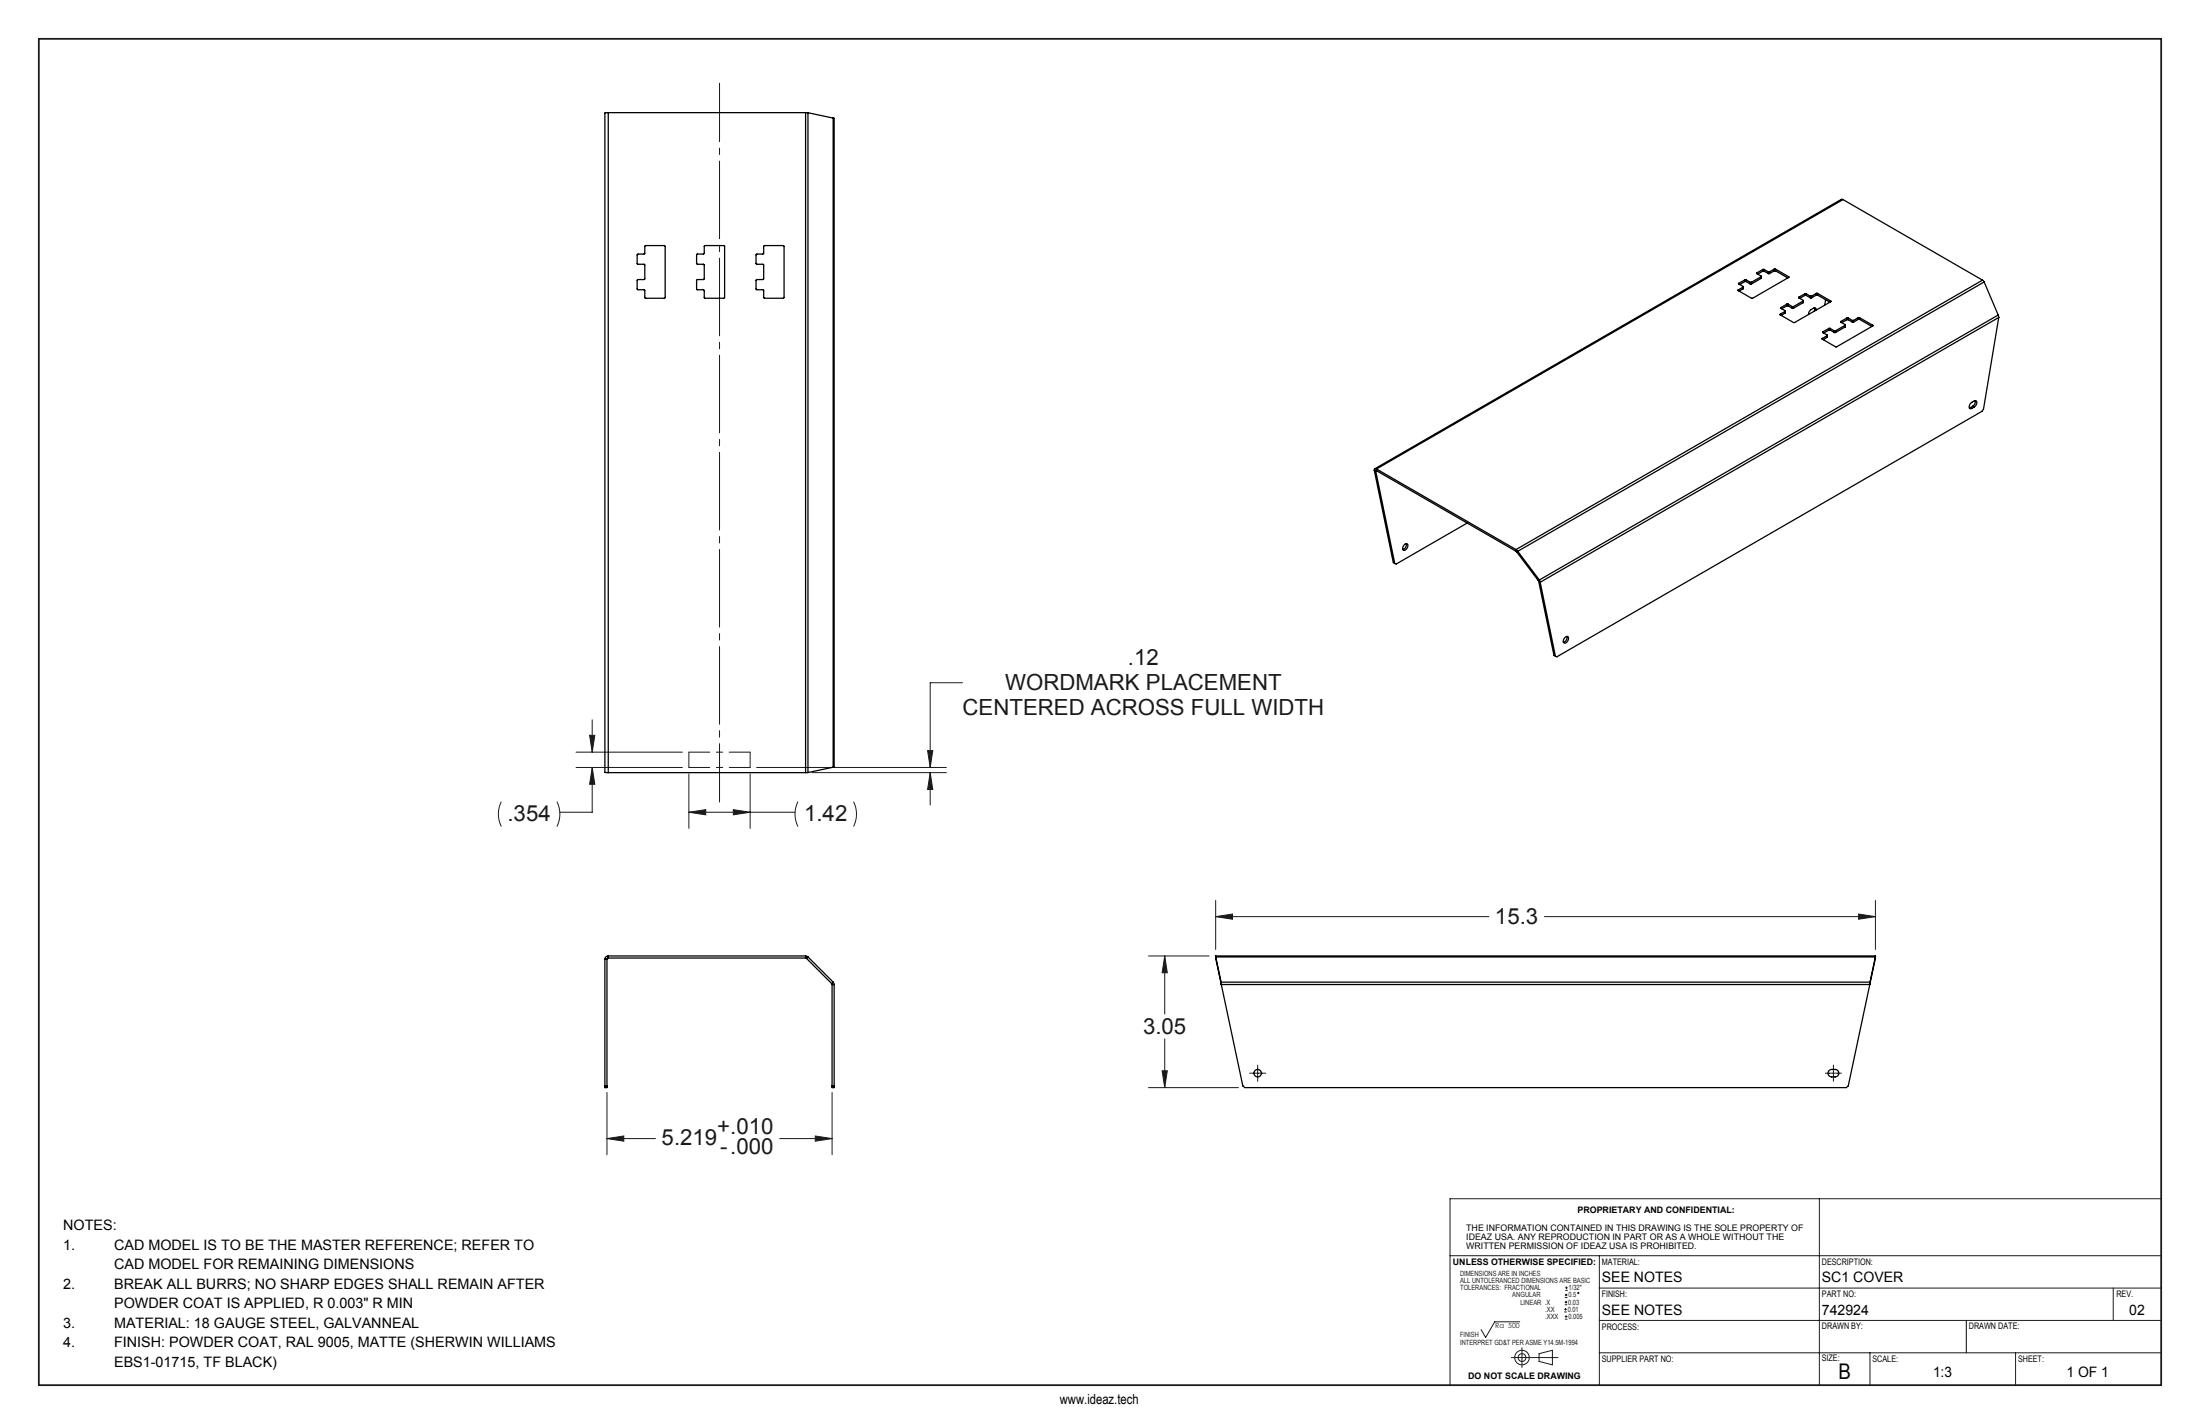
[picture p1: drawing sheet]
<svg xmlns="http://www.w3.org/2000/svg" width="432mm" height="279mm" viewBox="0 0 432 279" stroke-linecap="round" stroke-linejoin="round" font-family="sans-serif">
<g fill="none" stroke="#191924" stroke-width=".2">
<path d="M188.9 134h-6.3v16.6M98.4 157.3a5.4 5.4 0 0 0 0 4.9M109.3 157.3a5.4 5.4 0 0 1 0 4.9M113.1 150.6h20.8M113.1 147.6h20.8M115.7 144.3h1l-.5 3.3zM116.2 150.6v8.8h-6.3M116.2 141.2v6.4M116.2 150.6l.5 3.3h-1zM135.2 159.4l3.3-.5v1zM135.2 159.4h20.8M135.2 151.9v10.6"/>
<path d="M143.9 158.9l3.3 .5-3.3 .5zM147.2 151.9v10.6M148.5 150.6h37.2M156.6 157.3a5.4 5.4 0 0 0 0 4.9M159.4 151.6h26.3M167.5 157.3a5.4 5.4 0 0 1 0 4.9M182.1 147.3h1l-.5 3.3zM182.6 151.6l.5 3.3h-1zM182.6 151.6v6.3M238.6 179.9l3.3-.6v1.1zM238.6 176.7v9.6M238.6 179.9h53.6"/>
<path d="M303.1 179.9h65M364.8 179.3l3.3 .6-3.3 .5zM368.1 176.7v9.6M225.4 187.6h11.9M228.6 187.6l.5 3.3h-1zM228.6 187.6v11.4M119.1 214.3v12.3M163.3 214.3v12.3M225.4 213.4h17.7M228.1 210.1h1l-.5 3.3zM228.6 203.8v9.6M245.3 210.6h3.1"/>
<path d="M246.8 209v3.1M358.3 210.6h3.1M359.8 209v3.1M119.1 223.4l3.3-.5v1zM119.1 223.4h9.6M153 223.4h10.3M160 222.9l3.3 .5-3.3 .5zM357.1 235.2v36.6M424.1 235.2h-139.5v36.6M284.6 246.4h139.6M298.3 259.3h-4.9l-1.8 3.1-.9-1.5M307 257.4h.5"/>
<path d="M307 256.9h.5M307.1 256h.5M307.1 255.5h.5M307.1 258.8h.5M307.1 258.3h.5M307.1 254.6h.5M307.1 254.1h.5M307.2 253.2h.5M307.2 252.7h.5M307.3 256.6v.6M307.4 255.2v.6M307.4 258.1v.5"/>
<path d="M307.4 253.8v.5M307.5 252.4v.5M313.9 252.7h110.3M313.9 246.4v25.4M313.9 259.1h110.2M414.8 252.7v6.4M296.6 266.4h9.2M298.7 264.4v3.9M302.1 265.6l2.6-.7v2.9l-2.6-.7zM313.9 265.4h110.3M367 265.4v6.4M395.6 265.4v6.4"/>
<circle cx="309.8" cy="253.7" r=".13"/>
<circle cx="298.7" cy="266.4" r="1.43"/>
<circle cx="298.7" cy="266.4" r=".76"/>
</g>
<path d="M385.9 259.1v6.3" fill="none" stroke="#000" stroke-width=".2"/>
<path d="M7.6 7.6h416.6v264.2h-416.6z" fill="none" stroke="#191924" stroke-width=".35"/>
<path d="M141.2 157.4v-141.1" fill="none" stroke="#191924" stroke-width=".2" stroke-dasharray="15.2 1.3 1.3 1.3" stroke-dashoffset="3.8"/>
<path d="M135.2 147.6h12M135.2 150.6h12" fill="none" stroke="#191924" stroke-width=".2" stroke-dasharray="15.2 1.3 1.3 1.3" stroke-dashoffset="11.1"/>
<path d="M135.2 147.6v3M141.2 150.6v-3M147.2 147.6v3" fill="none" stroke="#191924" stroke-width=".2" stroke-dasharray="15.2 1.3 1.3 1.3"/>
<g fill="#191924">
<path d="M182.6 151.6l.5 3.3h-1zM182.1 147.3h1l-.5 3.3zM115.7 144.3h1l-.5 3.3zM116.2 150.6l.5 3.3h-1zM135.2 159.4l3.3-.5v1zM143.9 158.9l3.3 .5-3.3 .5z"/>
<path d="M160 222.9l3.3 .5-3.3 .5zM119.1 223.4l3.3-.5v1zM228.1 210.1h1l-.5 3.3zM228.6 187.6l.5 3.3h-1zM238.6 179.9l3.3-.6v1.1zM364.8 179.3l3.3 .6-3.3 .5z"/>
</g>
<g fill="none" stroke="#000" stroke-width=".25">
<path d="M119.4 22.1l-.7 .1v129.3l.7 .1M119.4 22.1v129.5M119.4 22.1h38.7M158.1 22.1h.5M158.1 22.1v129.5M158.6 22.1v129.5M158.6 22.1l4.9 1.1M163.5 23.2h.2v127.3h-.2M163.5 23.2v127.3M361.7 39.2l-.3-.1-91.6 52.9M361.7 39.2l27.4 15.8M361.7 39.2l-91.5 52.8"/>
<path d="M126.6 48.2h3.8l.1 .1 .1 10.1-.1 .1h-3.8l-.2-1.6-1.4-.2v-1.8l1.4-.2 .1-2.7-.2-.1-1.3-.1v-1.8l.1-.1 1.3-.1zM138.3 48.2h3.8l.1 .1v10.1l-.1 .1h-3.8l-.1-1.6-1.5-.2 .1-1.8 1.4-.2v-2.7l-.1-.1-1.3-.1-.1-1.8 .2-.1 1.3-.1zM149.9 48.2h3.8l.2 .1v10.1l-.1 .1h-3.8l-.2-1.6-1.4-.2v-1.8l1.5-.2v-2.7l-.1-.1-1.4-.1v-1.8l.1-.1 1.3-.1zM341.2 56.9v.1M341.3 55.6v.1M341.3 55.7l.8 .5v.1M342.1 56.3l-.9 .6M342.1 56.3v.4M342.1 56.7l-.8 .4M342.2 56.3l-.1 .4M342.5 54.9h.2M342.5 55.2h.2"/>
<path d="M342.5 54.9l-1.2 .7M342.5 54.9v.3M342.5 55.2l-1 .6M342.7 54.9l.8 .5M342.7 55.2l.8 .5M342.7 54.9v.3M343.5 55.4h.3M343.5 55.7h.3M343.5 55.4v.3M343.8 55.4v.3M344.8 53.5v.2M344.8 53.7l.9 .5-.1 .1"/>
<path d="M345.6 54.3l-1.8 1.1M345.6 54.3v.3M345.6 54.6l-1.8 1.1M345.7 54.2l-.1 .4M346 52.9h.2M346 53.2h.2M346 52.9l-1.2 .6M346 52.9v.3M346 53.2l-1 .6M346.2 52.9l.9 .4M346.2 53.2l.9 .5M346.2 52.9v.3"/>
<path d="M347.1 53.3h.2M347.1 53.7h.2M347.1 53.3v.4M347.3 53.3v.4M348.2 52.8h.3M348.2 53.1h.3M348.2 52.8l-.9 .5M348.2 53.1l-.9 .6M348.2 52.8v.3M348.5 52.8l2.6 1.5M348.5 53.1l2.4 1.4M348.5 52.8v.3"/>
<path d="M350.7 59.7h.3M350.7 59.7l-1.2 .7M350.7 59.7v.3M351 59.7l.8 .4M351 59.7v.3M351.1 54.4l-7.2 4.1-2.7-1.5M351.1 54.3v.1M353.1 58.3v.1M353.1 58.4l.8 .5v.2M353.9 59.1l-1.9 1M353.9 59.1v.3M353.9 59.4l-1.9 1.1"/>
<path d="M353.9 59v.4M354.3 57.6h.2M354.3 58h.2M354.3 57.6l-1.2 .7M354.3 57.6v.4M354.3 58l-1.1 .5M354.5 57.6l.8 .5M354.5 58l.8 .4M354.5 57.6v.4M355.3 58.1h.2M355.3 58.4h.2M355.3 58.1v.3"/>
<path d="M355.5 58.1v.3M356.5 57.6h.2M356.5 57.9h.2M356.5 57.6l-1 .5M356.5 57.9l-1 .5M356.5 57.6v.3M356.7 57.6l2.6 1.5M356.7 57.9l2.4 1.4M356.7 57.6v.3M358.3 58.8l-.2 1.1M359.3 59.2l-7.1 4.1-2.8-1.5M359.3 59.1v.1"/>
<path d="M389.1 55l.3 .3M389.1 55l-91.5 52.8M389.4 55.3l2.8 6.5M389.4 55.3l-91.5 52.9M349.4 61.6v.2M349.5 60.4v.1M349.5 60.5l.9 .5v.1M350.4 61.1l-1 .5M350.4 61.1v.3M350.4 61.4l-.8 .5M350.4 61v.4M350.7 60h.3"/>
<path d="M350.7 60l-1 .6M351 60l.8 .5M351.8 60.1h.2M351.8 60.5h.2M351.8 60.1v.4M352 60.1v.4M356.1 60.4v.7M356.5 60.8l-.2-.4a1.34 1.34 0 0 0-1.3 1.3M357.7 66.4v.1M357.8 65.1v.2M357.8 65.3l.8 .4v.2M358.6 65.9l-.9 .5"/>
<path d="M358.6 65.9v.3M358.6 66.2l-.8 .4M358.7 65.8l-.1 .4M359 64.4h.2M359 64.8h.2M359 64.4l-1.2 .7M359 64.4v.4M359 64.8l-1 .5M359.2 64.4l.8 .5M359.2 64.4v.4M359.2 64.8l.8 .4M360 64.9h.3"/>
<path d="M360 65.2h.3M360 64.9v.3M360.3 64.9v.3M361.3 63.1v.1M361.3 63.2l.9 .6-1.9 1.1M362.1 64.2l-1.8 1M362.2 64.1l-.1 .1M362.2 63.8l-.1 .4M362.5 62.4h.2M362.5 62.7h.2M362.5 62.4l-1.2 .7M362.5 62.4v.3"/>
<path d="M362.5 62.7l-1 .6M362.7 62.4l.9 .5M362.7 62.4v.3M362.7 62.7l.9 .5M363.6 62.9h.2M363.6 63.2h.2M363.6 62.9v.3M363.8 62.9v.3M364.7 62.3h.3M364.7 62.7h.3M364.7 62.3l-.9 .6M364.7 62.7l-.9 .5"/>
<path d="M364.7 62.3v.4M365 62.3l2.6 1.5M365 62.3v.4M365 62.7l2.4 1.4M367.6 64l-7.2 4.1-2.7-1.6M367.6 63.8v.2M386.7 80l.3 .1M386.7 80h-.2M387.2 79.7l.3 .2M387.2 79.7l-.5 .3M387.5 79.9l.4-.4a.53 .53 0 0 0-.2-.9 1.16 1.16 0 0 0-1.1 1.6l.4-.1M387.5 79.9l-.5 .2"/>
<path d="M387.7 78.6l-.1 .7-.4 .4M392.2 61.8l.1 .5M392.2 61.8l-90.1 52M392.3 62.3l-90 51.9M392.3 62.3l-3 18-.3 .4-83.4 48.2-.3-.1M269.7 92.3l3.8 18.1 .3 .2M269.7 92.3l.3 .1M270 92.4l3.8 18.2M270.2 92a.25 .25 0 0 0-.3 0 .25 .25 0 0 0-.2 .3M270.2 92.4h-.2M270.2 92l27.4 15.8M270.2 92.4l27.4 15.8"/>
<path d="M270.2 92v.4M275.6 106.9l.6-.2a.85 .85 0 0 1-.8 1.3 .74 .74 0 0 1 .2-1.1zM276 106.7l-.1 .7-.6 .4M288 102.6l-14 8.1-.2-.1M297.6 107.8l.3 .4M297.6 108.2l.1 .1M297.6 107.8v.4M297.7 108.3l4.2 5.6M297.9 108.2l4.2 5.6M297.9 108.2l-.2 .1M301.9 113.9l.1 .2M302 114.1l.3 .1"/>
<path d="M302 114.1l3 14.5 .3 .2M302.1 113.8l.2 .4M302.1 113.8l-.2 .1M302.3 114.2l3 14.6M307.1 125.1l.6-.2a.85 .85 0 0 1-.7 1.3 .74 .74 0 0 1 .1-1.1zM307.5 124.9l-.1 .7-.5 .4M119.4 151.6h38.7M158.6 151.6h-.5M163.5 150.5l-4.9 1.1M118.7 188.2h.4M118.7 188.2v25.2h.4v-25.2M119.4 187.6a.66 .66 0 0 0-.7 .6"/>
<path d="M119.4 188l-.3 .2M119.4 187.6v.4M119.4 188h38.7M119.4 187.6h38.7M158.1 188h.2M158.1 187.6l.5 .2M158.1 187.6v.4M158.3 188l4.9 5M158.6 187.8l-.3 .2M158.6 187.8l4.9 4.9M163.2 193l.1 .2M163.3 193.2h.4"/>
<path d="M163.3 193.2v20.2h.4v-20.2M163.5 192.7l.2 .5M163.5 192.7l-.3 .3M238.6 187.6v.2M238.6 188h.1M238.6 187.6h129.5M238.6 187.6v.4M238.6 188l1.1 5M238.6 187.8l1.1 4.9M238.6 187.8h129.5M239.7 192.7v.5M239.7 193v.2"/>
<path d="M239.7 192.7h127.3M239.7 192.7v.3M239.7 193.2h127.3M239.7 193.2l4.2 19.9 .4 .3h118.1l.4-.3 4.2-19.9M367 193v.2M367 192.7v.5M367 192.7v.3M368.1 188l-1.1 5M368.1 187.8l-1.1 4.9M368.1 187.8v.2M368.1 187.6v.4M368.1 187.6v.2"/>
<path d="M118.7 213.1h.4M163.3 213.1h.4M359 210a1.35 1.35 0 0 1 1.9 .3 .74 .74 0 0 1-.7 1h-.7a.74 .74 0 0 1-.7-.5 .74 .74 0 0 1 .2-.8z"/>
<circle cx="246.8" cy="210.6" r=".74"/>
</g>
<g font-size="4.4" fill="#191924">
<text x="221.4" y="130.5">.12</text>
<text x="197.3" y="135.4">WORDMARK PLACEMENT</text>
<text x="188.9" y="140.3">CENTERED ACROSS FULL WIDTH</text>
<text x="99.6" y="161.2">.354</text>
<text x="157.8" y="161.2">1.42</text>
<text x="293.4" y="181.3">15.3</text>
<text x="224.4" y="202.8">3.05</text>
<text x="129.9" y="224.7">5.219</text>
<text x="140.8" y="222.4">+.010</text>
<text x="141.3" y="226.5">-.000</text>
</g>
<text font-size="4.2" x="360.8" y="270.7">B</text>
<g font-size="2.8">
<text x="12.4" y="241.4">NOTES:</text>
<text x="12.4" y="245.2">1.</text>
<text x="22.4" y="245.2">CAD MODEL IS TO BE THE MASTER REFERENCE; REFER TO</text>
<text x="22.4" y="249">CAD MODEL FOR REMAINING DIMENSIONS</text>
<text x="314.4" y="251.4">SEE NOTES</text>
<text x="357.6" y="251.4">SC1 COVER</text>
<text x="12.4" y="252.8">2.</text>
<text x="22.4" y="252.8">BREAK ALL BURRS; NO SHARP EDGES SHALL REMAIN AFTER</text>
<text x="22.4" y="256.7">POWDER COAT IS APPLIED, R 0.003&quot; R MIN</text>
<text x="314.4" y="258">SEE NOTES</text>
<text x="357.6" y="258">742924</text>
<text x="12.4" y="260.5">3.</text>
<text x="22.4" y="260.5">MATERIAL: 18 GAUGE STEEL, GALVANNEAL</text>
<text x="417.9" y="258">02</text>
<text x="12.4" y="264.3">4.</text>
<text x="22.4" y="264.3">FINISH: POWDER COAT, RAL 9005, MATTE (SHERWIN WILLIAMS</text>
<text x="22.4" y="268.1">EBS1-01715, TF BLACK)</text>
<text x="379.4" y="270.1">1:3</text>
<text x="405.6" y="270.1">1 OF 1</text>
</g>
<text font-size="2.7" x="208" y="275.4">www.ideaz.tech</text>
<g font-size="1.8">
<text x="309.6" y="238">PROPRIETARY AND CONFIDENTIAL:</text>
<text x="287.8" y="241.5">THE INFORMATION CONTAINED IN THIS DRAWING IS THE SOLE PROPERTY OF</text>
<text x="287.8" y="243.3">IDEAZ USA. ANY REPRODUCTION IN PART OR AS A WHOLE WITHOUT THE</text>
<text x="287.8" y="245">WRITTEN PERMISSION OF IDEAZ USA IS PROHIBITED.</text>
<text x="285.2" y="248.2">UNLESS OTHERWISE SPECIFIED:</text>
<text x="314.4" y="248.2">MATERIAL:</text>
<text x="357.6" y="248.2">DESCRIPTION:</text>
<text x="314.4" y="254.5">FINISH:</text>
<text x="357.6" y="254.5">PART NO:</text>
<text x="415.4" y="254.5">REV.</text>
<text x="314.4" y="260.9">PROCESS:</text>
<text x="357.6" y="260.8">DRAWN BY:</text>
<text x="386.4" y="260.8">DRAWN DATE:</text>
<text x="314.4" y="267.2">SUPPLIER PART NO:</text>
<text x="357.6" y="267">SIZE:</text>
<text x="367.5" y="267.2">SCALE:</text>
<text x="396.1" y="267.2">SHEET:</text>
<text x="288.2" y="270.5">DO NOT SCALE DRAWING</text>
</g>
<g font-size="1.4" fill="#191924">
<text x="286.6" y="250.3">DIMENSIONS ARE IN INCHES</text>
<text x="286.6" y="251.7">ALL UNTOLERANCED DIMENSIONS ARE BASIC</text>
<text x="286.6" y="253.2">TOLERANCES: FRACTIONAL</text>
<text x="296.8" y="254.6">ANGULAR</text>
<text x="298.4" y="256">LINEAR .X</text>
<text x="303.3" y="257.4">.XX</text>
<text x="307.7" y="257.4">0.01</text>
<text x="307.8" y="256">0.03</text>
<text x="307.8" y="254.6">0.5</text>
<text x="307.9" y="253.2">1/32&quot;</text>
<text x="286.6" y="263.8">INTERPRET GD&amp;T PER ASME Y14.5M-1994</text>
<text x="286.6" y="262.4">FINISH</text>
<text x="293.5" y="260.6">Ra 500</text>
<text x="303.3" y="258.8">.XXX</text>
<text x="307.8" y="258.8">0.005</text>
</g>
</svg>
